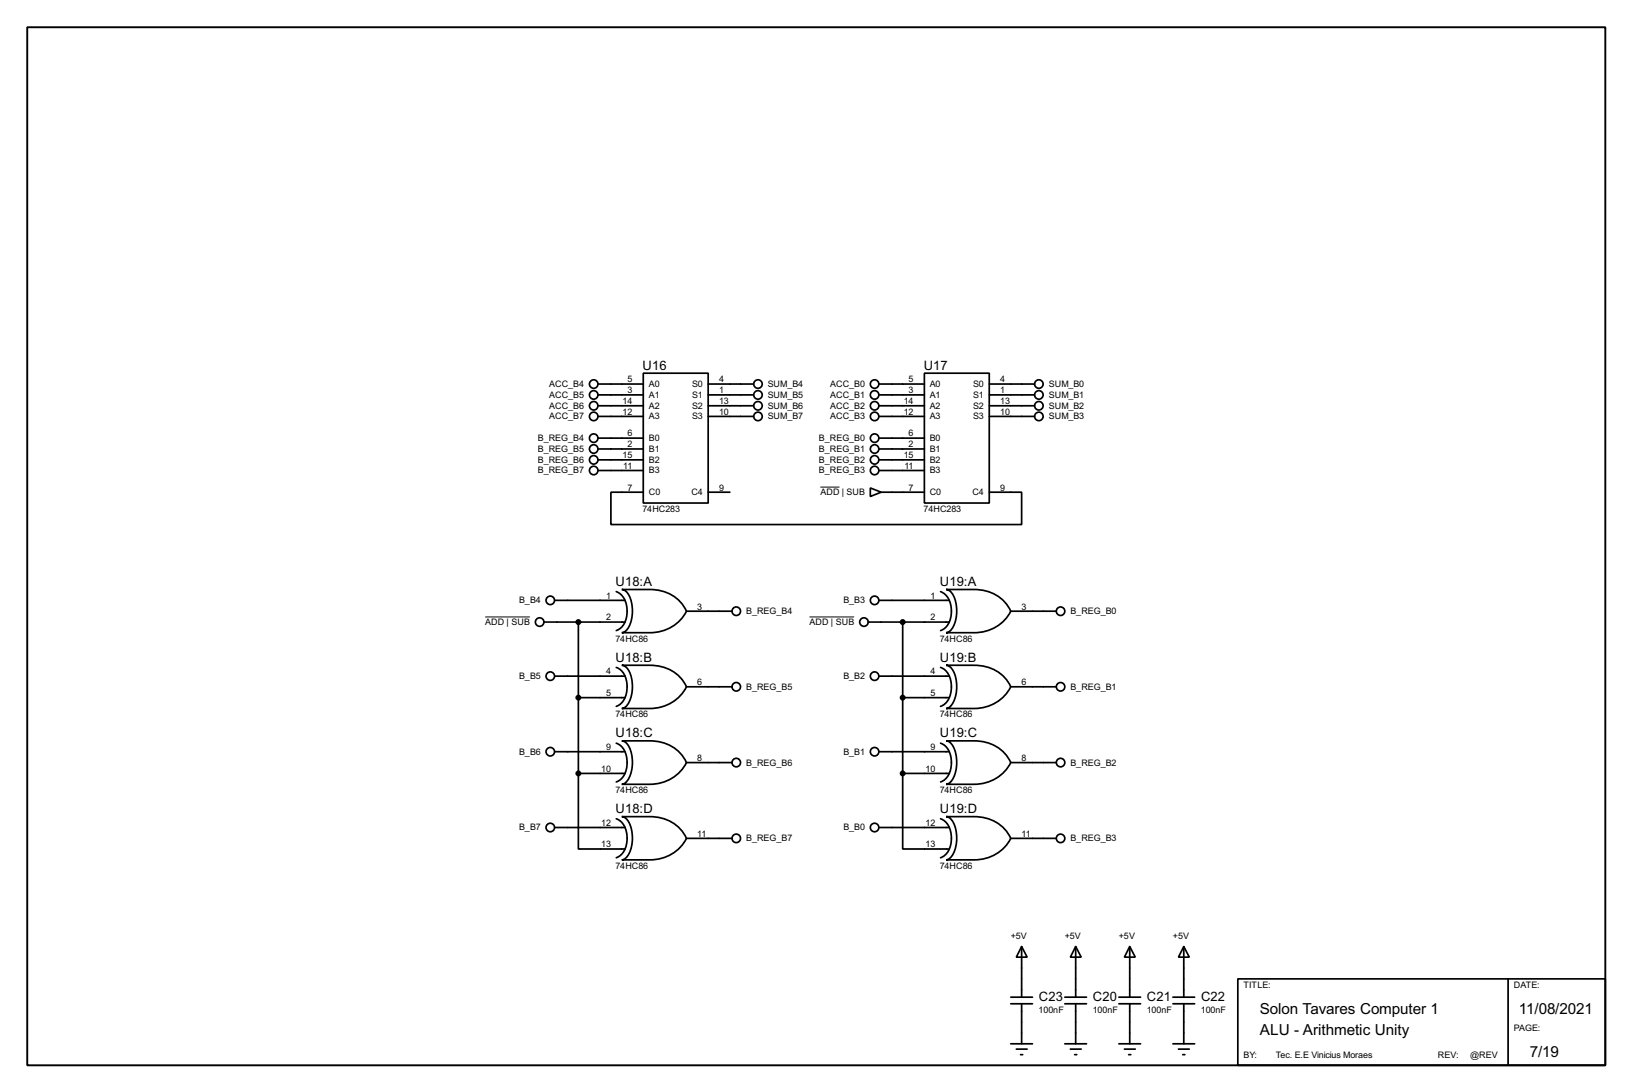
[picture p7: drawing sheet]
<svg xmlns="http://www.w3.org/2000/svg" width="383mm" height="256mm" viewBox="0 0 383 256" stroke-linecap="round" stroke-linejoin="round" font-family="sans-serif">
<path d="M6.4 6.4h370.8v243.8h-370.8z" fill="none" stroke="#000" stroke-width=".45"/>
<g fill="none" stroke="#000" stroke-width=".4">
<path d="M140.5 90.2h10.7M140.5 92.8h10.7M140.5 95.3h10.7M140.5 97.8h10.7M151.2 87.7h15.2v30.5h-15.2zM166.4 90.2h10.7M166.4 92.8h10.7M166.4 95.3h10.7M166.4 97.8h10.7M206.6 90.2h10.6M206.6 92.8h10.6M206.6 95.3h10.6"/>
<path d="M206.6 97.8h10.6M217.2 87.7h15.3v30.5h-15.3zM232.5 90.2h10.6M232.5 92.8h10.6M232.5 95.3h10.6M232.5 97.8h10.6M140.5 102.9h10.7M140.5 105.5h10.7M140.5 108h10.7M140.5 110.5h10.7M151.2 115.6h-7.6v7.6h96.5v-7.6h-7.6M166.4 115.6h5.1"/>
<path d="M204.5 114.6l2.6 1-2.6 1zM206.6 102.9h10.6M206.6 105.5h10.6M206.6 108h10.6M206.6 110.5h10.6M207.1 115.6h10.1M144.8 139a5.2 5.2 0 0 1 2.4 6.2 3.8 3.8 0 0 1-2.4 2.9M146.1 138.5h6.6a9.1 9.1 0 0 1 8.6 5.1 9.4 9.4 0 0 1-8.6 5h-6.6a3.4 3.4 0 0 0 2.3-3.1 7.5 7.5 0 0 0-1.4-6.7zM221 139a5.2 5.2 0 0 1 2.4 6.2 3.8 3.8 0 0 1-2.4 2.9M222.3 138.5h6.6a9.1 9.1 0 0 1 8.6 5.1 9.4 9.4 0 0 1-8.6 5h-6.6a3.4 3.4 0 0 0 2.3-3.1 7.5 7.5 0 0 0-1.4-6.7zM127.8 146.1h19.1M130.4 141h16.5"/>
<path d="M130.4 158.8h16.5M135.9 146.1v35.6M144.8 156.8a5.1 5.1 0 0 1 2.4 6.1 3.9 3.9 0 0 1-2.4 3M146.1 156.3h6.6a9.1 9.1 0 0 1 8.6 5 9.5 9.5 0 0 1-8.6 5.1h-6.6a3.5 3.5 0 0 0 2.3-3.1 7.3 7.3 0 0 0-1.4-6.7zM161.3 143.6h10.7M204 146.1h19.1M206.6 141h16.5M206.6 158.8h16.5M212.1 146.1v35.6M221 156.8a5.1 5.1 0 0 1 2.4 6.1 3.9 3.9 0 0 1-2.4 3M222.3 156.3h6.6a9.1 9.1 0 0 1 8.6 5 9.5 9.5 0 0 1-8.6 5.1h-6.6a3.5 3.5 0 0 0 2.3-3.1 7.3 7.3 0 0 0-1.4-6.7zM237.5 143.6h10.7"/>
<path d="M130.4 176.6h16.5M135.9 163.9h11M144.8 174.6a5.1 5.1 0 0 1 2.4 6.1 3.8 3.8 0 0 1-2.4 3M146.1 174h6.6a9.1 9.1 0 0 1 8.6 5.1 9.5 9.5 0 0 1-8.6 5.1h-6.6a3.5 3.5 0 0 0 2.3-3.1 7.5 7.5 0 0 0-1.4-6.7zM161.3 161.3h10.7M161.3 179.1h10.7M206.6 176.6h16.5M212.1 163.9h11M221 174.6a5.1 5.1 0 0 1 2.4 6.1 3.8 3.8 0 0 1-2.4 3M222.3 174h6.6a9.1 9.1 0 0 1 8.6 5.1 9.5 9.5 0 0 1-8.6 5.1h-6.6a3.5 3.5 0 0 0 2.3-3.1 7.5 7.5 0 0 0-1.4-6.7zM237.5 161.3h10.7M237.5 179.1h10.7"/>
<path d="M130.4 194.4h16.5M135.9 181.7v17.7h11M135.9 181.7h11M144.8 192.3a5.1 5.1 0 0 1 2.4 6.2 3.9 3.9 0 0 1-2.4 3M146.1 191.8h6.6a9.1 9.1 0 0 1 8.6 5.1 9.4 9.4 0 0 1-8.6 5.1h-6.6a3.4 3.4 0 0 0 2.3-3.2 7.4 7.4 0 0 0-1.4-6.6zM161.3 196.9h10.7M206.6 194.4h16.5M212.1 181.7v17.7h11M212.1 181.7h11M221 192.3a5.1 5.1 0 0 1 2.4 6.2 3.9 3.9 0 0 1-2.4 3M222.3 191.8h6.6a9.1 9.1 0 0 1 8.6 5.1 9.4 9.4 0 0 1-8.6 5.1h-6.6a3.4 3.4 0 0 0 2.3-3.2 7.4 7.4 0 0 0-1.4-6.6zM237.5 196.9h10.7"/>
<path d="M237.5 235.8h5.1M237.5 234.2h5.1M240.1 222.3l1.3 2.5h-2.6zM240.1 222.3v11.9M240.1 235.8v9.4M250.2 235.8h5.1M250.2 234.2h5.1M252.8 222.3l1.3 2.5h-2.6zM252.8 222.3v11.9M252.8 235.8v9.4M262.9 235.8h5.1M262.9 234.2h5.1"/>
<path d="M265.5 222.3l1.3 2.5h-2.6zM265.5 222.3v11.9M265.5 235.8v9.4M275.6 235.8h5.1M275.6 234.2h5.1M278.2 222.3l1.3 2.5h-2.6zM278.2 222.3v11.9M278.2 235.8v9.4M290.9 229.9h86.3v20.3h-86.3zM354.4 229.9v20.3M237.5 245.2h5.1M238.8 246.4h2.6"/>
<path d="M239.8 247.7h.5M250.2 245.2h5.1M251.5 246.4h2.6M252.5 247.7h.5M262.9 245.2h5.1M264.2 246.4h2.6M265.2 247.7h.5M275.6 245.2h5.1M276.9 246.4h2.6M277.9 247.7h.5"/>
<circle cx="139.5" cy="97.8" r="1"/>
<circle cx="139.5" cy="90.2" r="1"/>
<circle cx="139.5" cy="92.8" r="1"/>
<circle cx="139.5" cy="95.3" r="1"/>
<circle cx="178.1" cy="90.2" r="1"/>
<circle cx="178.1" cy="92.8" r="1"/>
<circle cx="178.1" cy="95.3" r="1"/>
<circle cx="178.1" cy="97.8" r="1"/>
<circle cx="205.5" cy="95.3" r="1"/>
<circle cx="205.5" cy="92.8" r="1"/>
<circle cx="205.5" cy="90.2" r="1"/>
<circle cx="205.5" cy="97.8" r="1"/>
<circle cx="244.1" cy="92.8" r="1"/>
<circle cx="244.1" cy="90.2" r="1"/>
<circle cx="244.1" cy="95.3" r="1"/>
<circle cx="244.1" cy="97.8" r="1"/>
<circle cx="139.5" cy="108" r="1"/>
<circle cx="139.5" cy="102.9" r="1"/>
<circle cx="139.5" cy="110.5" r="1"/>
<circle cx="139.5" cy="105.5" r="1"/>
<circle cx="205.5" cy="102.9" r="1"/>
<circle cx="205.5" cy="105.5" r="1"/>
<circle cx="205.5" cy="108" r="1"/>
<circle cx="205.5" cy="110.5" r="1"/>
<circle cx="126.8" cy="146.1" r="1"/>
<circle cx="129.3" cy="158.8" r="1"/>
<circle cx="129.3" cy="141" r="1"/>
<circle cx="173" cy="143.6" r="1"/>
<circle cx="203" cy="146.1" r="1"/>
<circle cx="205.5" cy="158.8" r="1"/>
<circle cx="205.5" cy="141" r="1"/>
<circle cx="249.2" cy="143.6" r="1"/>
<circle cx="129.3" cy="176.6" r="1"/>
<circle cx="173" cy="161.3" r="1"/>
<circle cx="173" cy="179.1" r="1"/>
<circle cx="205.5" cy="176.6" r="1"/>
<circle cx="249.2" cy="161.3" r="1"/>
<circle cx="249.2" cy="179.1" r="1"/>
<circle cx="129.3" cy="194.4" r="1"/>
<circle cx="173" cy="196.9" r="1"/>
<circle cx="205.5" cy="194.4" r="1"/>
<circle cx="249.2" cy="196.9" r="1"/>
</g>
<path d="M192.8 114.4h4.5M114 144.9h10.5M190.2 144.9h10.5" fill="none" stroke="#000" stroke-width=".23"/>
<g fill="#000" stroke="#000" stroke-width=".4">
<circle cx="135.9" cy="146.1" r=".5"/>
<circle cx="212.1" cy="146.1" r=".5"/>
<circle cx="135.9" cy="163.9" r=".5"/>
<circle cx="212.1" cy="163.9" r=".5"/>
<circle cx="135.9" cy="181.7" r=".5"/>
<circle cx="212.1" cy="181.7" r=".5"/>
</g>
<g font-size="4">
<text x="296" y="238.1">Solon Tavares Computer 1</text>
<text x="356.9" y="238.1">11/08/2021</text>
<text x="296" y="243.1">ALU - Arithmetic Unity</text>
<text x="359.5" y="248.2">7/19</text>
</g>
<g font-size="3.4">
<text x="151" y="86.9">U16</text>
<text x="217.1" y="86.9">U17</text>
<text x="144.7" y="137.7">U18:A</text>
<text x="220.9" y="137.7">U19:A</text>
<text x="144.7" y="155.5">U18:B</text>
<text x="220.9" y="155.5">U19:B</text>
<text x="144.7" y="173.2">U18:C</text>
<text x="220.9" y="173.2">U19:C</text>
<text x="144.7" y="191">U18:D</text>
<text x="220.9" y="191">U19:D</text>
<text x="244.1" y="235">C23</text>
<text x="256.8" y="235">C20</text>
<text x="269.5" y="235">C21</text>
<text x="282.2" y="235">C22</text>
</g>
<g font-size="2.4">
<text x="147.5" y="89.8">5</text>
<text x="169" y="89.8">4</text>
<text x="213.5" y="89.8">5</text>
<text x="235" y="89.8">4</text>
<text x="129" y="90.9">ACC_B4</text>
<text x="129" y="93.5">ACC_B5</text>
<text x="146.3" y="94.9">14</text>
<text x="147.5" y="92.4">3</text>
<text x="152.5" y="90.9">A0</text>
<text x="152.5" y="93.5">A1</text>
<text x="162.6" y="90.9">S0</text>
<text x="162.6" y="93.5">S1</text>
<text x="169" y="92.4">1</text>
<text x="169" y="94.9">13</text>
<text x="180.4" y="90.9">SUM_B4</text>
<text x="180.4" y="93.5">SUM_B5</text>
<text x="195.1" y="90.9">ACC_B0</text>
<text x="195.1" y="93.5">ACC_B1</text>
<text x="212.4" y="94.9">14</text>
<text x="213.5" y="92.4">3</text>
<text x="218.5" y="90.9">A0</text>
<text x="218.5" y="93.5">A1</text>
<text x="228.6" y="90.9">S0</text>
<text x="228.6" y="93.5">S1</text>
<text x="235" y="92.4">1</text>
<text x="235" y="94.9">13</text>
<text x="246.4" y="90.9">SUM_B0</text>
<text x="246.4" y="93.5">SUM_B1</text>
<text x="129" y="96">ACC_B6</text>
<text x="129" y="98.5">ACC_B7</text>
<text x="146.3" y="97.4">12</text>
<text x="152.5" y="96">A2</text>
<text x="152.5" y="98.5">A3</text>
<text x="162.6" y="96">S2</text>
<text x="162.6" y="98.5">S3</text>
<text x="169" y="97.4">10</text>
<text x="180.4" y="96">SUM_B6</text>
<text x="180.4" y="98.5">SUM_B7</text>
<text x="195.1" y="96">ACC_B2</text>
<text x="195.1" y="98.5">ACC_B3</text>
<text x="212.4" y="97.4">12</text>
<text x="218.5" y="96">A2</text>
<text x="218.5" y="98.5">A3</text>
<text x="228.6" y="96">S2</text>
<text x="228.6" y="98.5">S3</text>
<text x="235" y="97.4">10</text>
<text x="246.4" y="96">SUM_B2</text>
<text x="246.4" y="98.5">SUM_B3</text>
<text x="126.4" y="103.6">B_REG_B4</text>
<text x="126.4" y="106.2">B_REG_B5</text>
<text x="146.3" y="107.6">15</text>
<text x="147.5" y="102.5">6</text>
<text x="147.5" y="105.1">2</text>
<text x="152.5" y="103.6">B0</text>
<text x="152.5" y="106.2">B1</text>
<text x="192.4" y="103.6">B_REG_B0</text>
<text x="192.4" y="106.2">B_REG_B1</text>
<text x="212.4" y="107.6">15</text>
<text x="213.5" y="102.5">6</text>
<text x="213.5" y="105.1">2</text>
<text x="218.5" y="103.6">B0</text>
<text x="218.5" y="106.2">B1</text>
<text x="126.4" y="108.7">B_REG_B6</text>
<text x="126.4" y="111.2">B_REG_B7</text>
<text x="146.5" y="110.1">11</text>
<text x="152.5" y="108.7">B2</text>
<text x="152.5" y="111.2">B3</text>
<text x="192.4" y="108.7">B_REG_B2</text>
<text x="192.4" y="111.2">B_REG_B3</text>
<text x="212.5" y="110.1">11</text>
<text x="218.5" y="108.7">B2</text>
<text x="218.5" y="111.2">B3</text>
<text x="147.5" y="115.2">7</text>
<text x="152.5" y="116.3">C0</text>
<text x="162.5" y="116.3">C4</text>
<text x="169" y="115.2">9</text>
<text x="192.8" y="116.3">ADD | SUB</text>
<text x="213.5" y="115.2">7</text>
<text x="218.5" y="116.3">C0</text>
<text x="228.5" y="116.3">C4</text>
<text x="235" y="115.2">9</text>
<text x="151" y="120.3">74HC283</text>
<text x="217" y="120.3">74HC283</text>
<text x="122" y="141.7">B_B4</text>
<text x="142.4" y="140.6">1</text>
<text x="163.9" y="143.2">3</text>
<text x="198.2" y="141.7">B_B3</text>
<text x="218.6" y="140.6">1</text>
<text x="240.1" y="143.2">3</text>
<text x="114" y="146.8">ADD | SUB</text>
<text x="142.4" y="145.7">2</text>
<text x="175.3" y="144.3">B_REG_B4</text>
<text x="190.2" y="146.8">ADD | SUB</text>
<text x="218.6" y="145.7">2</text>
<text x="251.5" y="144.3">B_REG_B0</text>
<text x="144.6" y="150.7">74HC86</text>
<text x="220.8" y="150.7">74HC86</text>
<text x="122" y="159.5">B_B5</text>
<text x="142.4" y="158.4">4</text>
<text x="163.9" y="160.9">6</text>
<text x="198.2" y="159.5">B_B2</text>
<text x="218.6" y="158.4">4</text>
<text x="240.1" y="160.9">6</text>
<text x="142.4" y="163.5">5</text>
<text x="175.3" y="162">B_REG_B5</text>
<text x="218.6" y="163.5">5</text>
<text x="251.5" y="162">B_REG_B1</text>
<text x="144.6" y="168.5">74HC86</text>
<text x="220.8" y="168.5">74HC86</text>
<text x="122" y="177.3">B_B6</text>
<text x="142.4" y="176.2">9</text>
<text x="163.9" y="178.7">8</text>
<text x="175.3" y="179.8">B_REG_B6</text>
<text x="198.2" y="177.3">B_B1</text>
<text x="218.6" y="176.2">9</text>
<text x="240.1" y="178.7">8</text>
<text x="251.5" y="179.8">B_REG_B2</text>
<text x="141.3" y="181.3">10</text>
<text x="217.5" y="181.3">10</text>
<text x="144.6" y="186.3">74HC86</text>
<text x="220.8" y="186.3">74HC86</text>
<text x="122" y="195.1">B_B7</text>
<text x="141.3" y="194">12</text>
<text x="163.9" y="196.5">11</text>
<text x="175.3" y="197.6">B_REG_B7</text>
<text x="198.2" y="195.1">B_B0</text>
<text x="217.5" y="194">12</text>
<text x="240.1" y="196.5">11</text>
<text x="251.5" y="197.6">B_REG_B3</text>
<text x="141.3" y="199">13</text>
<text x="217.5" y="199">13</text>
<text x="144.6" y="204.1">74HC86</text>
<text x="220.8" y="204.1">74HC86</text>
<text x="237.5" y="220.5">+5V</text>
<text x="250.2" y="220.5">+5V</text>
<text x="262.9" y="220.5">+5V</text>
<text x="275.6" y="220.5">+5V</text>
<text x="292.2" y="232.1">TITLE:</text>
<text x="355.7" y="232.1">DATE:</text>
<text x="244.1" y="238">100nF</text>
<text x="256.8" y="238">100nF</text>
<text x="269.5" y="238">100nF</text>
<text x="282.2" y="238">100nF</text>
<text x="355.7" y="242.2">PAGE:</text>
<text x="292.2" y="248.6">BY:</text>
<text x="299.8" y="248.6">Tec. E.E Vinicius Moraes</text>
<text x="337.9" y="248.6">REV:</text>
<text x="345.5" y="248.6">@REV</text>
</g>
</svg>
